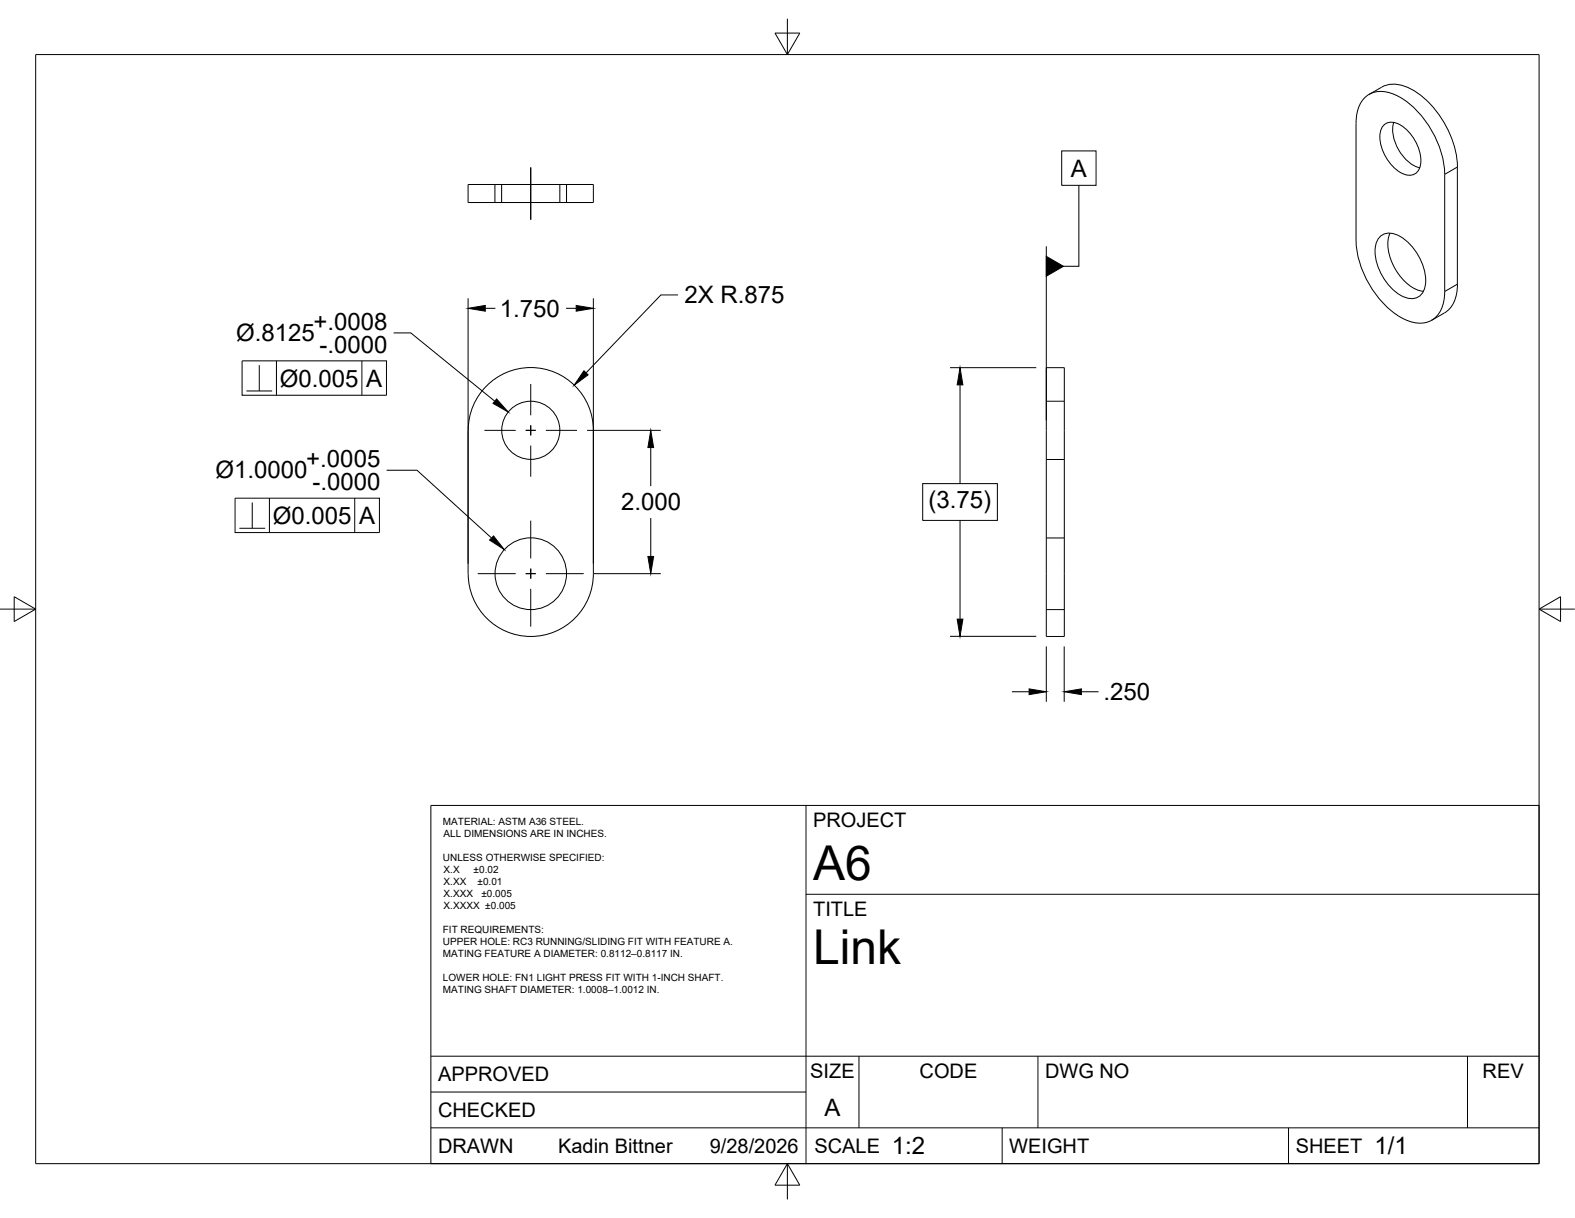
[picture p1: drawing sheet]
<svg xmlns="http://www.w3.org/2000/svg" width="279mm" height="216mm" viewBox="0 0 279 216" stroke-linecap="round" stroke-linejoin="round" font-family="sans-serif">
<!-- layer: Visible -->
<g fill="none" stroke="#000" stroke-width=".18">
<path d="M242.9 16.7l2.2-1.3a5.2 5.2 0 0 1 5 .3 17.2 17.2 0 0 1 8.4 13.9M83 32.7h22.3v3.2h-22.3zM240.6 21.8v20.8M240.6 21.8a5.5 5.5 0 0 1 2.3-5.1 5.5 5.5 0 0 1 5.5 .6 17.4 17.4 0 0 1 7.9 13.6v20.8a5.5 5.5 0 0 1-2.3 5.1 5.5 5.5 0 0 1-5.6-.6 17.4 17.4 0 0 1-7.8-13.6M245.4 22.3a2.23 2.23 0 0 1 3-.1 7.8 7.8 0 0 1 3.6 7.1 2 2 0 0 1-2.8 1.6 7.6 7.6 0 0 1-4.3-7.4zM247.3 21.7a7.3 7.3 0 0 0 2.9 7.2l1.1 .7 .6 .1M258.5 29.6v20.8M245 41.8a3.4 3.4 0 0 1 4.1 .6 9.7 9.7 0 0 1 3.7 8.2 2.5 2.5 0 0 1-3.6 2.1 9.4 9.4 0 0 1-5.2-9.1l.2-.7zM246.6 41.3a7.2 7.2 0 0 0 .9 6.4 7.2 7.2 0 0 0 5 3.9M256.2 55.5l-2.2 1.3M258.5 50.4a5.6 5.6 0 0 1-2.3 5.1M83 76.3v25.4"/>
<path d="M83.1 76.3a11.1 11.1 0 0 1 11.1-11.1 11.1 11.1 0 0 1 11.1 11.1v25.4a11.1 11.1 0 0 1-11.1 11.1 11.1 11.1 0 0 1-11.1-11.1M185.6 65.2h3.2v47.6h-3.2z"/>
<circle cx="94.2" cy="76.3" r="5.2"/>
<circle cx="94.2" cy="101.7" r="6.3"/>
</g>
<!-- layer: Hidden -->
<path d="M87.8 32.7v3.2M89 32.7v3.2M99.3 32.7v3.2M100.5 32.7v3.2M185.6 71.1h3.2M185.6 81.4h3.2M185.6 95.4h3.2M185.6 108.1h3.2" fill="none" stroke="#000" stroke-width=".18"/>
<!-- layer: Visible Narrow -->
<path d="M258.5 29.6l-2.2 1.3M258.5 50.4l-2.2 1.3" fill="none" stroke="#000" stroke-width=".18"/>
<!-- layer: Border -->
<path d="M6.3 9.7h266.7v196.6h-266.7zM137.5 5.9h4.4l-2.2 3.8zM139.7 3.3v6.4M0 108h6.3M2.5 105.8l3.8 2.2-3.8 2.2zM273 108l3.8-2.2v4.4zM273 108h6.4M139.7 206.3v6.3M139.7 206.3l2.2 3.8h-4.4z" fill="none" stroke="#000" stroke-width=".18"/>
<!-- layer: Titleblock -->
<path d="M76.4 142.8h196.6v63.5h-196.6zM143 158.5h130M143 142.8v63.5M76.4 199.9h196.6M76.4 193.6h66.6M76.4 187.2h196.6M152.4 187.2v12.7M177.8 199.9v6.4M184.1 187.2v12.7M228.6 199.9v6.4M260.3 187.2v12.7" fill="none" stroke="#000" stroke-width=".18"/>
<!-- layer: Smart Centers -->
<g fill="none" stroke="#000" stroke-width=".18">
<path d="M94.1 29.7v9.2M85.9 76.3h5.6M93.3 76.3h1.7M94.1 68.1v5.5M94.1 75.4v1.8M94.1 79v5.5M96.8 76.3h5.6M94.1 92.3v6.7M84.8 101.7h6.7M93.3 101.7h1.7M94.1 100.8v1.8M94.1 104.4v6.7"/>
<path d="M96.8 101.7h6.7"/>
</g>
<!-- layer: FD_Dimensions -->
<g fill="none" stroke="#000" stroke-width=".18">
<path d="M69.8 59h3.1l14.9 12.1M83 52.9v47M86.1 54.7h1.8M100.4 54.7h1.8M105.3 52.9v47M120.3 52.3h-3.1l-13.2 13.8M104.1 76.3h13.1M115.4 79.3v6.9M168.5 65.2h15.3M170.3 68.2v17.5M68.6 83.4h5.4l13.2 12M115.4 91.8v6.8"/>
<path d="M163.7 85.7h13.2v6.5h-13.2zM170.3 92.2v17.5M105.3 101.7h11.9M168.5 112.8h15.3M185.6 114.6v9.8M188.8 114.6v9.8M179.5 122.6h3.1M191.8 122.6h3.1"/>
</g>
<path d="M83 54.7l3.1-.6v1.1zM102.2 54.1l3.1 .6-3.1 .5zM88.1 70.7l2 2.3-2.6-1.5zM103.6 65.7l.7 .7-2.4 1.9zM115.4 76.3l.6 3h-1.1zM170.3 65.2l.5 3h-1zM87.5 95l2 2.4-2.7-1.7zM114.9 98.6h1.1l-.6 3.1zM169.8 109.7h1l-.5 3.1zM182.6 122.1l3 .5-3 .5zM188.8 122.6l3-.5v1z" fill="#000" stroke="#000" stroke-width=".18"/>
<g fill="none" stroke="#000" stroke-width=".18">
<path d="M188.3 26.8h6.1v6.1h-6.1zM191.4 32.9v14.3h-2.7M185.6 43.7v30.8M42.9 64h25.7v6.1h-25.7zM43.7 69.3h4.6M46 64.7v4.6M49 64v6.1M64.2 64v6.1M41.7 88.3h25.6v6.1h-25.6zM42.5 93.6h4.5M44.7 89.1v4.5M47.8 88.3v6.1"/>
<path d="M62.9 88.3v6.1"/>
</g>
<path d="M185.6 45.4l3.1 1.8-3.1 1.8z" fill="#000" stroke="#000" stroke-width=".18"/>
<g font-size="8.5">
<text x="144.3" y="156">A6</text>
<text x="144.3" y="171">Link</text>
</g>
<g font-size="4.3">
<text x="190" y="31.3">A</text>
<text x="121.4" y="53.8">2X R.875</text>
<text x="55.6" y="58.4">+.0008</text>
<text x="88.7" y="56.2">1.750</text>
<text x="41.9" y="60.5">Ø.8125</text>
<text x="56.7" y="62.6">-.0000</text>
<text x="49.6" y="68.5">Ø0.005</text>
<text x="65" y="68.5">A</text>
<text x="54.3" y="82.8">+.0005</text>
<text x="38.2" y="84.8">Ø1.0000</text>
<text x="55.4" y="86.9">-.0000</text>
<text x="48.4" y="92.9">Ø0.005</text>
<text x="63.7" y="92.9">A</text>
<text x="110.2" y="90.5">2.000</text>
<text x="164.7" y="90.1">(3.75)</text>
<text x="195.8" y="124.1">.250</text>
<text x="146.3" y="197.7">A</text>
<text x="158.2" y="204.6">1:2</text>
<text x="243.8" y="204.6">1/1</text>
</g>
<g font-size="3.5">
<text x="144.3" y="146.6">PROJECT</text>
<text x="144.3" y="162.3">TITLE</text>
<text x="77.7" y="191.7">APPROVED</text>
<text x="143.7" y="191">SIZE</text>
<text x="163.1" y="191">CODE</text>
<text x="185.4" y="191">DWG NO</text>
<text x="263" y="191">REV</text>
<text x="77.7" y="198">CHECKED</text>
<text x="77.7" y="204.4">DRAWN</text>
<text x="99" y="204.4">Kadin Bittner</text>
<text x="125.9" y="204.4">9/28/2026</text>
<text x="144.5" y="204.4">SCALE</text>
<text x="179" y="204.4">WEIGHT</text>
<text x="229.8" y="204.4">SHEET</text>
</g>
<g font-size="1.8">
<text x="78.6" y="146.3">MATERIAL: ASTM A36 STEEL.</text>
<text x="78.7" y="148.4">ALL DIMENSIONS ARE IN INCHES.</text>
<text x="78.6" y="152.7">UNLESS OTHERWISE SPECIFIED:</text>
<text x="78.7" y="154.8">X.X</text>
<text x="84" y="154.8">±0.02</text>
<text x="78.7" y="156.9">X.XX</text>
<text x="78.7" y="159">X.XXX</text>
<text x="78.7" y="161.1">X.XXXX ±0.005</text>
<text x="84.7" y="156.9">±0.01</text>
<text x="85.4" y="159">±0.005</text>
<text x="78.5" y="165.4">FIT REQUIREMENTS:</text>
<text x="78.6" y="167.5">UPPER HOLE: RC3 RUNNING/SLIDING FIT WITH FEATURE A.</text>
<text x="78.6" y="169.7">MATING FEATURE A DIAMETER: 0.8112–0.8117 IN.</text>
<text x="78.6" y="173.9">LOWER HOLE: FN1 LIGHT PRESS FIT WITH 1-INCH SHAFT.</text>
<text x="78.6" y="176.1">MATING SHAFT DIAMETER: 1.0008–1.0012 IN.</text>
</g>
</svg>
